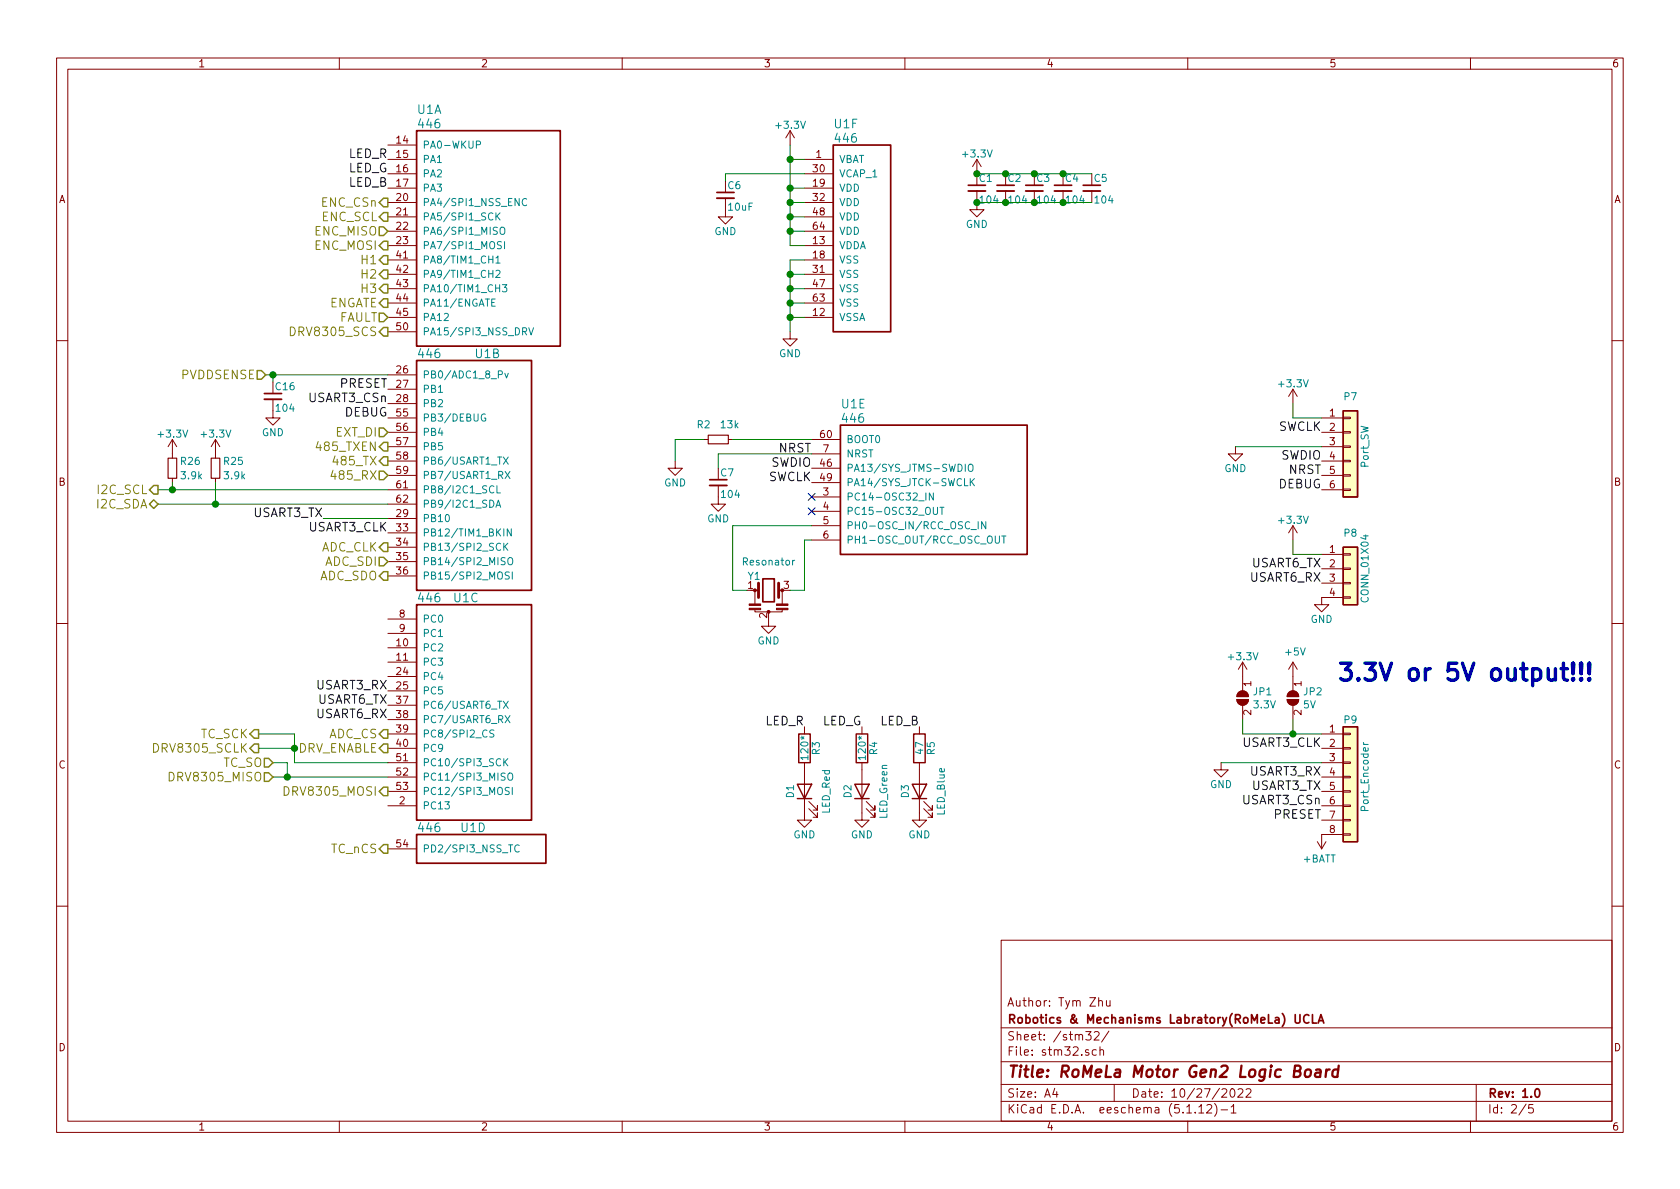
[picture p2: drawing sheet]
EESchema Schematic File Version 4
EELAYER 30 0
EELAYER END
$Descr A4 11693 8268
encoding utf-8
Sheet 2 5
Title "RoMeLa Motor Gen2 Logic Board"
Date "10/27/2022"
Rev "1.0"
Comp "Robotics & Mechanisms Labratory(RoMeLa) UCLA"
Comment1 "Author: Tym Zhu"
Comment2 ""
Comment3 ""
Comment4 ""
$EndDescr
Text HLabel 2700 2100 0    60   Output ~ 0
ENGATE
Text HLabel 2700 1800 0    60   Output ~ 0
H1
Text HLabel 2700 1900 0    60   Output ~ 0
H2
Text HLabel 2700 2000 0    60   Output ~ 0
H3
Text HLabel 2700 2300 0    60   Output ~ 0
DRV8305_SCS
Text HLabel 1800 5200 0    60   Output ~ 0
DRV8305_SCLK
Text HLabel 2700 5500 0    60   Output ~ 0
DRV8305_MOSI
Text HLabel 1900 5400 0    60   Input ~ 0
DRV8305_MISO
Text HLabel 2700 2200 0    60   Input ~ 0
FAULT
Text HLabel 1850 2600 0    60   Input ~ 0
PVDDSENSE
Text HLabel 2700 3900 0    60   Input ~ 0
ADC_SDI
Text HLabel 2700 3800 0    60   Output ~ 0
ADC_CLK
Text HLabel 2700 1400 0    60   Output ~ 0
ENC_CSn
Text HLabel 2700 1500 0    60   Output ~ 0
ENC_SCL
Text HLabel 2700 1600 0    60   Input ~ 0
ENC_MISO
Text HLabel 2700 1700 0    60   Output ~ 0
ENC_MOSI
Text HLabel 2700 3300 0    60   Input ~ 0
485_RX
Text HLabel 2700 3100 0    60   Output ~ 0
485_TXEN
Text HLabel 2700 3200 0    60   Output ~ 0
485_TX
$Comp
L Motor_Gen2L-rescue:446-RoMeLa_Motor U1
U 1 1
P 2700 1000
F 0 "U1" H 2900 1250 60  0000 L CNN
F 1 "446" H 2900 1150 60  0000 L CNN
F 2 "Package_QFP:LQFP-64_10x10mm_P0.5mm" H 2700 1000 60  0001 C CNN
F 3 "" H 2700 1000 60  0001 C CNN
	1    2700 1000
	1    0    0    -1  
$EndComp
$Comp
L Motor_Gen2L-rescue:446-RoMeLa_Motor U1
U 2 1
P 2700 2600
F 0 "U1" H 3300 2750 60  0000 L CNN
F 1 "446" H 2900 2750 60  0000 L CNN
F 2 "Package_QFP:LQFP-64_10x10mm_P0.5mm" H 2700 2600 60  0001 C CNN
F 3 "" H 2700 2600 60  0001 C CNN
	2    2700 2600
	1    0    0    -1  
$EndComp
$Comp
L Motor_Gen2L-rescue:446-RoMeLa_Motor U1
U 3 1
P 2700 4300
F 0 "U1" H 3150 4450 60  0000 L CNN
F 1 "446" H 2900 4450 60  0000 L CNN
F 2 "Package_QFP:LQFP-64_10x10mm_P0.5mm" H 2700 4300 60  0001 C CNN
F 3 "" H 2700 4300 60  0001 C CNN
	3    2700 4300
	1    0    0    -1  
$EndComp
$Comp
L Motor_Gen2L-rescue:446-RoMeLa_Motor U1
U 4 1
P 2700 5900
F 0 "U1" H 3200 6050 60  0000 L CNN
F 1 "446" H 2900 6050 60  0000 L CNN
F 2 "Package_QFP:LQFP-64_10x10mm_P0.5mm" H 2700 5900 60  0001 C CNN
F 3 "" H 2700 5900 60  0001 C CNN
	4    2700 5900
	1    0    0    -1  
$EndComp
$Comp
L Motor_Gen2L-rescue:446-RoMeLa_Motor U1
U 5 1
P 5650 3050
F 0 "U1" H 5850 3300 60  0000 L CNN
F 1 "446" H 5850 3200 60  0000 L CNN
F 2 "Package_QFP:LQFP-64_10x10mm_P0.5mm" H 5650 3050 60  0001 C CNN
F 3 "" H 5650 3050 60  0001 C CNN
	5    5650 3050
	1    0    0    -1  
$EndComp
$Comp
L Motor_Gen2L-rescue:446-RoMeLa_Motor U1
U 6 1
P 5600 1100
F 0 "U1" H 5800 1350 60  0000 L CNN
F 1 "446" H 5800 1250 60  0000 L CNN
F 2 "Package_QFP:LQFP-64_10x10mm_P0.5mm" H 5600 1100 60  0001 C CNN
F 3 "" H 5600 1100 60  0001 C CNN
	6    5600 1100
	1    0    0    -1  
$EndComp
Text HLabel 2700 5900 0    60   Output ~ 0
TC_nCS
Text HLabel 1800 5100 0    60   Output ~ 0
TC_SCK
Text HLabel 1900 5300 0    60   Input ~ 0
TC_SO
Text HLabel 1100 3500 0    60   BiDi ~ 0
I2C_SDA
Text HLabel 1100 3400 0    60   Output ~ 0
I2C_SCL
$Comp
L Motor_Gen2L-rescue:+3.3V-power #PWR04
U 1 1
P 5500 1000
F 0 "#PWR04" H 5500 850 50  0001 C CNN
F 1 "+3.3V" H 5500 1140 50  0000 C CNN
F 2 "" H 5500 1000 50  0000 C CNN
F 3 "" H 5500 1000 50  0000 C CNN
	1    5500 1000
	1    0    0    -1  
$EndComp
Wire Wire Line
	1800 5200 2050 5200
Wire Wire Line
	2050 5100 2050 5200
Wire Wire Line
	2050 5300 2700 5300
Wire Wire Line
	1800 5100 2050 5100
Connection ~ 2050 5200
Wire Wire Line
	5500 1000 5500 1100
Wire Wire Line
	5500 1100 5600 1100
Wire Wire Line
	5500 1300 5600 1300
Connection ~ 5500 1100
Wire Wire Line
	5500 1400 5600 1400
Connection ~ 5500 1300
Wire Wire Line
	5500 1500 5600 1500
Connection ~ 5500 1400
Wire Wire Line
	5500 1600 5600 1600
Connection ~ 5500 1500
Wire Wire Line
	5500 1700 5600 1700
Connection ~ 5500 1600
$Comp
L Motor_Gen2L-rescue:GND-power #PWR08
U 1 1
P 5500 2300
F 0 "#PWR08" H 5500 2050 50  0001 C CNN
F 1 "GND" H 5500 2150 50  0000 C CNN
F 2 "" H 5500 2300 50  0000 C CNN
F 3 "" H 5500 2300 50  0000 C CNN
	1    5500 2300
	1    0    0    -1  
$EndComp
Wire Wire Line
	5600 1800 5500 1800
Wire Wire Line
	5500 1800 5500 1900
Wire Wire Line
	5600 1900 5500 1900
Connection ~ 5500 1900
Wire Wire Line
	5600 2000 5500 2000
Connection ~ 5500 2000
Wire Wire Line
	5600 2100 5500 2100
Connection ~ 5500 2100
Wire Wire Line
	5600 2200 5500 2200
Connection ~ 5500 2200
$Comp
L Motor_Gen2L-rescue:C_Small-Device C6
U 1 1
P 5050 1350
F 0 "C6" H 5060 1420 50  0000 L CNN
F 1 "10uF" H 5060 1270 50  0000 L CNN
F 2 "Capacitor_SMD:C_0805_2012Metric" H 5050 1350 50  0001 C CNN
F 3 "" H 5050 1350 50  0000 C CNN
	1    5050 1350
	1    0    0    -1  
$EndComp
$Comp
L Motor_Gen2L-rescue:GND-power #PWR07
U 1 1
P 5050 1450
F 0 "#PWR07" H 5050 1200 50  0001 C CNN
F 1 "GND" H 5050 1300 50  0000 C CNN
F 2 "" H 5050 1450 50  0000 C CNN
F 3 "" H 5050 1450 50  0000 C CNN
	1    5050 1450
	1    0    0    -1  
$EndComp
Wire Wire Line
	5050 1200 5600 1200
Wire Wire Line
	5050 1250 5050 1200
Text Label 2700 2900 2    60   ~ 0
DEBUG
Text Label 5650 3250 2    60   ~ 0
SWDIO
Text Label 5650 3350 2    60   ~ 0
SWCLK
Text Label 5650 3150 2    60   ~ 0
NRST
$Comp
L Motor_Gen2L-rescue:R_Small-Device R2
U 1 1
P 5000 3050
F 0 "R2" V 5100 3100 50  0000 L CNN
F 1 "13k" V 5100 2900 50  0000 L CNN
F 2 "Resistor_SMD:R_0402_1005Metric" H 5000 3050 50  0001 C CNN
F 3 "" H 5000 3050 50  0000 C CNN
	1    5000 3050
	0    -1   -1   0   
$EndComp
Wire Wire Line
	5100 3050 5650 3050
$Comp
L Motor_Gen2L-rescue:GND-power #PWR011
U 1 1
P 4700 3200
F 0 "#PWR011" H 4700 2950 50  0001 C CNN
F 1 "GND" H 4700 3050 50  0000 C CNN
F 2 "" H 4700 3200 50  0000 C CNN
F 3 "" H 4700 3200 50  0000 C CNN
	1    4700 3200
	1    0    0    -1  
$EndComp
Wire Wire Line
	4700 3200 4700 3050
Wire Wire Line
	4700 3050 4900 3050
$Comp
L Motor_Gen2L-rescue:C_Small-Device C7
U 1 1
P 5000 3350
F 0 "C7" H 5010 3420 50  0000 L CNN
F 1 "104" H 5010 3270 50  0000 L CNN
F 2 "Capacitor_SMD:C_0402_1005Metric" H 5000 3350 50  0001 C CNN
F 3 "" H 5000 3350 50  0000 C CNN
	1    5000 3350
	1    0    0    -1  
$EndComp
Wire Wire Line
	5000 3250 5000 3150
Wire Wire Line
	5000 3150 5650 3150
$Comp
L Motor_Gen2L-rescue:GND-power #PWR012
U 1 1
P 5000 3450
F 0 "#PWR012" H 5000 3200 50  0001 C CNN
F 1 "GND" H 5000 3300 50  0000 C CNN
F 2 "" H 5000 3450 50  0000 C CNN
F 3 "" H 5000 3450 50  0000 C CNN
	1    5000 3450
	1    0    0    -1  
$EndComp
NoConn ~ 5650 3450
NoConn ~ 5650 3550
$Comp
L Motor_Gen2L-rescue:Resonator-Device Y1
U 1 1
P 5350 4100
F 0 "Y1" H 5250 4200 50  0000 C CNN
F 1 "Resonator" H 5350 4300 50  0000 C CNN
F 2 "RoMeLa_Motor:Resonator_3.2x1.3" H 5350 4100 50  0001 C CNN
F 3 "" H 5350 4100 50  0000 C CNN
	1    5350 4100
	1    0    0    -1  
$EndComp
$Comp
L Motor_Gen2L-rescue:GND-power #PWR015
U 1 1
P 5350 4300
F 0 "#PWR015" H 5350 4050 50  0001 C CNN
F 1 "GND" H 5350 4150 50  0000 C CNN
F 2 "" H 5350 4300 50  0000 C CNN
F 3 "" H 5350 4300 50  0000 C CNN
	1    5350 4300
	1    0    0    -1  
$EndComp
Wire Wire Line
	5650 3750 5600 3750
Wire Wire Line
	5600 3750 5600 4100
$Comp
L Motor_Gen2L-rescue:C_Small-Device C1
U 1 1
P 6800 1300
F 0 "C1" H 6810 1370 50  0000 L CNN
F 1 "104" H 6810 1220 50  0000 L CNN
F 2 "Capacitor_SMD:C_0402_1005Metric" H 6800 1300 50  0001 C CNN
F 3 "" H 6800 1300 50  0000 C CNN
	1    6800 1300
	1    0    0    -1  
$EndComp
$Comp
L Motor_Gen2L-rescue:C_Small-Device C2
U 1 1
P 7000 1300
F 0 "C2" H 7010 1370 50  0000 L CNN
F 1 "104" H 7010 1220 50  0000 L CNN
F 2 "Capacitor_SMD:C_0402_1005Metric" H 7000 1300 50  0001 C CNN
F 3 "" H 7000 1300 50  0000 C CNN
	1    7000 1300
	1    0    0    -1  
$EndComp
$Comp
L Motor_Gen2L-rescue:C_Small-Device C3
U 1 1
P 7200 1300
F 0 "C3" H 7210 1370 50  0000 L CNN
F 1 "104" H 7210 1220 50  0000 L CNN
F 2 "Capacitor_SMD:C_0402_1005Metric" H 7200 1300 50  0001 C CNN
F 3 "" H 7200 1300 50  0000 C CNN
	1    7200 1300
	1    0    0    -1  
$EndComp
$Comp
L Motor_Gen2L-rescue:C_Small-Device C4
U 1 1
P 7400 1300
F 0 "C4" H 7410 1370 50  0000 L CNN
F 1 "104" H 7410 1220 50  0000 L CNN
F 2 "Capacitor_SMD:C_0402_1005Metric" H 7400 1300 50  0001 C CNN
F 3 "" H 7400 1300 50  0000 C CNN
	1    7400 1300
	1    0    0    -1  
$EndComp
$Comp
L Motor_Gen2L-rescue:C_Small-Device C5
U 1 1
P 7600 1300
F 0 "C5" H 7610 1370 50  0000 L CNN
F 1 "104" H 7610 1220 50  0000 L CNN
F 2 "Capacitor_SMD:C_0402_1005Metric" H 7600 1300 50  0001 C CNN
F 3 "" H 7600 1300 50  0000 C CNN
	1    7600 1300
	1    0    0    -1  
$EndComp
Wire Wire Line
	6800 1200 7000 1200
Connection ~ 7400 1200
Connection ~ 7200 1200
Connection ~ 7000 1200
Wire Wire Line
	6800 1400 7000 1400
Connection ~ 7000 1400
Connection ~ 7200 1400
Connection ~ 7400 1400
$Comp
L Motor_Gen2L-rescue:GND-power #PWR06
U 1 1
P 6800 1400
F 0 "#PWR06" H 6800 1150 50  0001 C CNN
F 1 "GND" H 6800 1250 50  0000 C CNN
F 2 "" H 6800 1400 50  0000 C CNN
F 3 "" H 6800 1400 50  0000 C CNN
	1    6800 1400
	1    0    0    -1  
$EndComp
Connection ~ 6800 1400
Connection ~ 6800 1200
$Comp
L Motor_Gen2L-rescue:+3.3V-power #PWR05
U 1 1
P 6800 1200
F 0 "#PWR05" H 6800 1050 50  0001 C CNN
F 1 "+3.3V" H 6800 1340 50  0000 C CNN
F 2 "" H 6800 1200 50  0000 C CNN
F 3 "" H 6800 1200 50  0000 C CNN
	1    6800 1200
	1    0    0    -1  
$EndComp
$Comp
L Motor_Gen2L-rescue:Conn_01x06-Connector_Generic P7
U 1 1
P 9400 3100
F 0 "P7" H 9400 3450 50  0000 C CNN
F 1 "Port_SW" V 9500 3100 50  0000 C CNN
F 2 "RoMeLa_Motor:JST_SH_BM06B-SRSS-TB_1x06-1MP_P1.00mm_Vertical" H 9400 3100 50  0001 C CNN
F 3 "" H 9400 3100 50  0000 C CNN
	1    9400 3100
	1    0    0    -1  
$EndComp
$Comp
L Motor_Gen2L-rescue:+3.3V-power #PWR09
U 1 1
P 9000 2800
F 0 "#PWR09" H 9000 2650 50  0001 C CNN
F 1 "+3.3V" H 9000 2940 50  0000 C CNN
F 2 "" H 9000 2800 50  0000 C CNN
F 3 "" H 9000 2800 50  0000 C CNN
	1    9000 2800
	1    0    0    -1  
$EndComp
Wire Wire Line
	9000 2800 9000 2900
Wire Wire Line
	9000 2900 9200 2900
Text Label 9200 3000 2    60   ~ 0
SWCLK
$Comp
L Motor_Gen2L-rescue:GND-power #PWR010
U 1 1
P 8600 3100
F 0 "#PWR010" H 8600 2850 50  0001 C CNN
F 1 "GND" H 8600 2950 50  0000 C CNN
F 2 "" H 8600 3100 50  0000 C CNN
F 3 "" H 8600 3100 50  0000 C CNN
	1    8600 3100
	1    0    0    -1  
$EndComp
Wire Wire Line
	8600 3100 9200 3100
Text Label 9200 3200 2    60   ~ 0
SWDIO
Text Label 9200 3300 2    60   ~ 0
NRST
Text Label 9200 3400 2    60   ~ 0
DEBUG
$Comp
L Motor_Gen2L-rescue:Conn_01x04-Connector_Generic P8
U 1 1
P 9400 3950
F 0 "P8" H 9400 4200 50  0000 C CNN
F 1 "CONN_01X04" V 9500 3950 50  0000 C CNN
F 2 "RoMeLa_Motor:JST_SH_BM04B-SRSS-TB_1x04-1MP_P1.00mm_Vertical" H 9400 3950 50  0001 C CNN
F 3 "" H 9400 3950 50  0000 C CNN
	1    9400 3950
	1    0    0    -1  
$EndComp
$Comp
L Motor_Gen2L-rescue:GND-power #PWR014
U 1 1
P 9200 4150
F 0 "#PWR014" H 9200 3900 50  0001 C CNN
F 1 "GND" H 9200 4000 50  0000 C CNN
F 2 "" H 9200 4150 50  0000 C CNN
F 3 "" H 9200 4150 50  0000 C CNN
	1    9200 4150
	1    0    0    -1  
$EndComp
$Comp
L Motor_Gen2L-rescue:+3.3V-power #PWR013
U 1 1
P 9000 3750
F 0 "#PWR013" H 9000 3600 50  0001 C CNN
F 1 "+3.3V" H 9000 3890 50  0000 C CNN
F 2 "" H 9000 3750 50  0000 C CNN
F 3 "" H 9000 3750 50  0000 C CNN
	1    9000 3750
	1    0    0    -1  
$EndComp
Wire Wire Line
	9000 3750 9000 3850
Wire Wire Line
	9000 3850 9200 3850
Text Label 9200 4050 2    60   ~ 0
USART6_RX
Text Label 9200 3950 2    60   ~ 0
USART6_TX
Text Label 2700 4900 2    60   ~ 0
USART6_TX
Text Label 2700 5000 2    60   ~ 0
USART6_RX
Text Label 2700 1100 2    60   ~ 0
LED_R
Text Label 2700 1200 2    60   ~ 0
LED_G
Text Label 2700 1300 2    60   ~ 0
LED_B
$Comp
L Motor_Gen2L-rescue:LED-Device D1
U 1 1
P 5600 5500
F 0 "D1" H 5600 5600 50  0000 C CNN
F 1 "LED_Red" H 5600 5350 50  0000 C CNN
F 2 "LED_SMD:LED_0603_1608Metric" H 5600 5500 50  0001 C CNN
F 3 "" H 5600 5500 50  0000 C CNN
	1    5600 5500
	0    -1   -1   0   
$EndComp
$Comp
L Motor_Gen2L-rescue:LED-Device D2
U 1 1
P 6000 5500
F 0 "D2" H 6000 5600 50  0000 C CNN
F 1 "LED_Green" H 6000 5350 50  0000 C CNN
F 2 "LED_SMD:LED_0603_1608Metric" H 6000 5500 50  0001 C CNN
F 3 "" H 6000 5500 50  0000 C CNN
	1    6000 5500
	0    -1   -1   0   
$EndComp
$Comp
L Motor_Gen2L-rescue:LED-Device D3
U 1 1
P 6400 5500
F 0 "D3" H 6400 5600 50  0000 C CNN
F 1 "LED_Blue" H 6400 5350 50  0000 C CNN
F 2 "LED_SMD:LED_0603_1608Metric" H 6400 5500 50  0001 C CNN
F 3 "" H 6400 5500 50  0000 C CNN
	1    6400 5500
	0    -1   -1   0   
$EndComp
$Comp
L Motor_Gen2L-rescue:R-Device R3
U 1 1
P 5600 5200
F 0 "R3" V 5680 5200 50  0000 C CNN
F 1 "120*" V 5600 5200 50  0000 C CNN
F 2 "Resistor_SMD:R_0603_1608Metric" V 5530 5200 50  0001 C CNN
F 3 "" H 5600 5200 50  0000 C CNN
	1    5600 5200
	1    0    0    -1  
$EndComp
$Comp
L Motor_Gen2L-rescue:R-Device R4
U 1 1
P 6000 5200
F 0 "R4" V 6080 5200 50  0000 C CNN
F 1 "120*" V 6000 5200 50  0000 C CNN
F 2 "Resistor_SMD:R_0603_1608Metric" V 5930 5200 50  0001 C CNN
F 3 "" H 6000 5200 50  0000 C CNN
	1    6000 5200
	1    0    0    -1  
$EndComp
$Comp
L Motor_Gen2L-rescue:R-Device R5
U 1 1
P 6400 5200
F 0 "R5" V 6480 5200 50  0000 C CNN
F 1 "47" V 6400 5200 50  0000 C CNN
F 2 "Resistor_SMD:R_0603_1608Metric" V 6330 5200 50  0001 C CNN
F 3 "" H 6400 5200 50  0000 C CNN
	1    6400 5200
	1    0    0    -1  
$EndComp
Text Label 5600 5050 2    60   ~ 0
LED_R
Text Label 6000 5050 2    60   ~ 0
LED_G
Text Label 6400 5050 2    60   ~ 0
LED_B
$Comp
L Motor_Gen2L-rescue:GND-power #PWR018
U 1 1
P 5600 5650
F 0 "#PWR018" H 5600 5400 50  0001 C CNN
F 1 "GND" H 5600 5500 50  0000 C CNN
F 2 "" H 5600 5650 50  0000 C CNN
F 3 "" H 5600 5650 50  0000 C CNN
	1    5600 5650
	1    0    0    -1  
$EndComp
$Comp
L Motor_Gen2L-rescue:GND-power #PWR019
U 1 1
P 6000 5650
F 0 "#PWR019" H 6000 5400 50  0001 C CNN
F 1 "GND" H 6000 5500 50  0000 C CNN
F 2 "" H 6000 5650 50  0000 C CNN
F 3 "" H 6000 5650 50  0000 C CNN
	1    6000 5650
	1    0    0    -1  
$EndComp
$Comp
L Motor_Gen2L-rescue:GND-power #PWR020
U 1 1
P 6400 5650
F 0 "#PWR020" H 6400 5400 50  0001 C CNN
F 1 "GND" H 6400 5500 50  0000 C CNN
F 2 "" H 6400 5650 50  0000 C CNN
F 3 "" H 6400 5650 50  0000 C CNN
	1    6400 5650
	1    0    0    -1  
$EndComp
Text Label 2250 3600 2    60   ~ 0
USART3_TX
Text Label 2700 4800 2    60   ~ 0
USART3_RX
Text Label 9200 5400 2    60   ~ 0
USART3_RX
Text Label 2700 3700 2    60   ~ 0
USART3_CLK
Text Label 9200 5200 2    60   ~ 0
USART3_CLK
Wire Wire Line
	2250 3600 2700 3600
$Comp
L Motor_Gen2L-rescue:Conn_01x08-Connector_Generic P9
U 1 1
P 9400 5400
F 0 "P9" H 9400 5800 50  0000 C CNN
F 1 "Port_Encoder" V 9500 5400 50  0000 C CNN
F 2 "RoMeLa_Motor:FFC_8POS_0.5mm_BackFlip" H 9400 5400 50  0001 C CNN
F 3 "" H 9400 5400 50  0000 C CNN
	1    9400 5400
	1    0    0    -1  
$EndComp
$Comp
L Motor_Gen2L-rescue:GND-power #PWR017
U 1 1
P 8500 5300
F 0 "#PWR017" H 8500 5050 50  0001 C CNN
F 1 "GND" H 8500 5150 50  0000 C CNN
F 2 "" H 8500 5300 50  0000 C CNN
F 3 "" H 8500 5300 50  0000 C CNN
	1    8500 5300
	1    0    0    -1  
$EndComp
Wire Wire Line
	9000 5000 9000 5100
Wire Wire Line
	9000 5100 9200 5100
Text Label 2700 2800 2    60   ~ 0
USART3_CSn
Text Label 9200 5600 2    60   ~ 0
USART3_CSn
Wire Wire Line
	2050 5200 2050 5300
Wire Wire Line
	5500 1100 5500 1300
Wire Wire Line
	5500 1300 5500 1400
Wire Wire Line
	5500 1400 5500 1500
Wire Wire Line
	5500 1500 5500 1600
Wire Wire Line
	5500 1600 5500 1700
Wire Wire Line
	5500 1900 5500 2000
Wire Wire Line
	5500 2000 5500 2100
Wire Wire Line
	5500 2100 5500 2200
Wire Wire Line
	5500 2200 5500 2300
Wire Wire Line
	7400 1200 7600 1200
Wire Wire Line
	7200 1200 7400 1200
Wire Wire Line
	7000 1200 7200 1200
Wire Wire Line
	7000 1400 7200 1400
Wire Wire Line
	7200 1400 7400 1400
Wire Wire Line
	7400 1400 7600 1400
Wire Wire Line
	5100 3650 5650 3650
Wire Wire Line
	5100 4100 5100 3650
Wire Wire Line
	5100 4100 5200 4100
Wire Wire Line
	5500 4100 5600 4100
Text HLabel 2700 4000 0    60   Output ~ 0
ADC_SDO
Text HLabel 2700 5100 0    60   Output ~ 0
ADC_CS
Wire Wire Line
	1900 5400 2000 5400
Wire Wire Line
	1900 5300 2000 5300
Wire Wire Line
	2000 5300 2000 5400
Connection ~ 2000 5400
Wire Wire Line
	2000 5400 2700 5400
Text HLabel 2700 3000 0    60   Input ~ 0
EXT_DI
Wire Wire Line
	8500 5300 9200 5300
Text Label 9200 5500 2    60   ~ 0
USART3_TX
Text Notes 9300 4750 0    118  ~ 24
3.3V or 5V output!!!
$Comp
L Motor_Gen2L-rescue:+5V-power #PWR0114
U 1 1
P 9000 4700
F 0 "#PWR0114" H 9000 4550 50  0001 C CNN
F 1 "+5V" H 9015 4873 50  0000 C CNN
F 2 "" H 9000 4700 50  0001 C CNN
F 3 "" H 9000 4700 50  0001 C CNN
	1    9000 4700
	1    0    0    -1  
$EndComp
$Comp
L Motor_Gen2L-rescue:+3.3V-power #PWR0115
U 1 1
P 8650 4700
F 0 "#PWR0115" H 8650 4550 50  0001 C CNN
F 1 "+3.3V" H 8650 4840 50  0000 C CNN
F 2 "" H 8650 4700 50  0000 C CNN
F 3 "" H 8650 4700 50  0000 C CNN
	1    8650 4700
	1    0    0    -1  
$EndComp
Wire Wire Line
	8650 5000 8650 5100
Wire Wire Line
	8650 5100 9000 5100
Connection ~ 9000 5100
$Comp
L Motor_Gen2L-rescue:SolderJumper_2_Open-Jumper JP1
U 1 1
P 8650 4850
F 0 "JP1" V 8604 4918 50  0000 L CNN
F 1 "3.3V" V 8695 4918 50  0000 L CNN
F 2 "RoMeLa_Motor:SolderJumper_Open_TrianglePad" H 8650 4850 50  0001 C CNN
F 3 "~" H 8650 4850 50  0001 C CNN
	1    8650 4850
	0    1    1    0   
$EndComp
$Comp
L Motor_Gen2L-rescue:SolderJumper_2_Open-Jumper JP2
U 1 1
P 9000 4850
F 0 "JP2" V 8954 4918 50  0000 L CNN
F 1 "5V" V 9045 4918 50  0000 L CNN
F 2 "RoMeLa_Motor:SolderJumper_Open_TrianglePad" H 9000 4850 50  0001 C CNN
F 3 "~" H 9000 4850 50  0001 C CNN
	1    9000 4850
	0    1    1    0   
$EndComp
$Comp
L Motor_Gen2L-rescue:+BATT-power #PWR0120
U 1 1
P 9200 5800
F 0 "#PWR0120" H 9200 5650 50  0001 C CNN
F 1 "+BATT" H 9215 5973 50  0000 C CNN
F 2 "" H 9200 5800 50  0001 C CNN
F 3 "" H 9200 5800 50  0001 C CNN
	1    9200 5800
	-1   0    0    1   
$EndComp
Text Label 9200 5700 2    60   ~ 0
PRESET
Text Label 2700 2700 2    60   ~ 0
PRESET
Text HLabel 2700 5200 0    60   Output ~ 0
DRV_ENABLE
Wire Wire Line
	1850 2600 1900 2600
$Comp
L Motor_Gen2L-rescue:C_Small-Device C16
U 1 1
P 1900 2750
F 0 "C16" H 1910 2820 50  0000 L CNN
F 1 "104" H 1910 2670 50  0000 L CNN
F 2 "Capacitor_SMD:C_0402_1005Metric" H 1900 2750 50  0001 C CNN
F 3 "" H 1900 2750 50  0000 C CNN
	1    1900 2750
	1    0    0    -1  
$EndComp
Wire Wire Line
	1900 2650 1900 2600
Connection ~ 1900 2600
Wire Wire Line
	1900 2600 2700 2600
$Comp
L Motor_Gen2L-rescue:GND-power #PWR0117
U 1 1
P 1900 2850
F 0 "#PWR0117" H 1900 2600 50  0001 C CNN
F 1 "GND" H 1900 2700 50  0000 C CNN
F 2 "" H 1900 2850 50  0000 C CNN
F 3 "" H 1900 2850 50  0000 C CNN
	1    1900 2850
	1    0    0    -1  
$EndComp
$Comp
L Motor_Gen2L-rescue:R_Small-Device R26
U 1 1
P 1200 3250
F 0 "R26" H 1250 3300 50  0000 L CNN
F 1 "3.9k" H 1250 3200 50  0000 L CNN
F 2 "Resistor_SMD:R_0402_1005Metric" H 1200 3250 50  0001 C CNN
F 3 "" H 1200 3250 50  0000 C CNN
	1    1200 3250
	1    0    0    -1  
$EndComp
Wire Wire Line
	1100 3400 1200 3400
Wire Wire Line
	1200 3400 2700 3400
Connection ~ 1200 3400
Wire Wire Line
	1200 3350 1200 3400
$Comp
L Motor_Gen2L-rescue:+3.3V-power #PWR0118
U 1 1
P 1200 3150
F 0 "#PWR0118" H 1200 3000 50  0001 C CNN
F 1 "+3.3V" H 1200 3290 50  0000 C CNN
F 2 "" H 1200 3150 50  0000 C CNN
F 3 "" H 1200 3150 50  0000 C CNN
	1    1200 3150
	1    0    0    -1  
$EndComp
$Comp
L Motor_Gen2L-rescue:R_Small-Device R25
U 1 1
P 1500 3250
F 0 "R25" H 1550 3300 50  0000 L CNN
F 1 "3.9k" H 1550 3200 50  0000 L CNN
F 2 "Resistor_SMD:R_0402_1005Metric" H 1500 3250 50  0001 C CNN
F 3 "" H 1500 3250 50  0000 C CNN
	1    1500 3250
	1    0    0    -1  
$EndComp
$Comp
L Motor_Gen2L-rescue:+3.3V-power #PWR0122
U 1 1
P 1500 3150
F 0 "#PWR0122" H 1500 3000 50  0001 C CNN
F 1 "+3.3V" H 1500 3290 50  0000 C CNN
F 2 "" H 1500 3150 50  0000 C CNN
F 3 "" H 1500 3150 50  0000 C CNN
	1    1500 3150
	1    0    0    -1  
$EndComp
Wire Wire Line
	1100 3500 1500 3500
Wire Wire Line
	1500 3350 1500 3500
Connection ~ 1500 3500
Wire Wire Line
	1500 3500 2700 3500
$EndSCHEMATC
